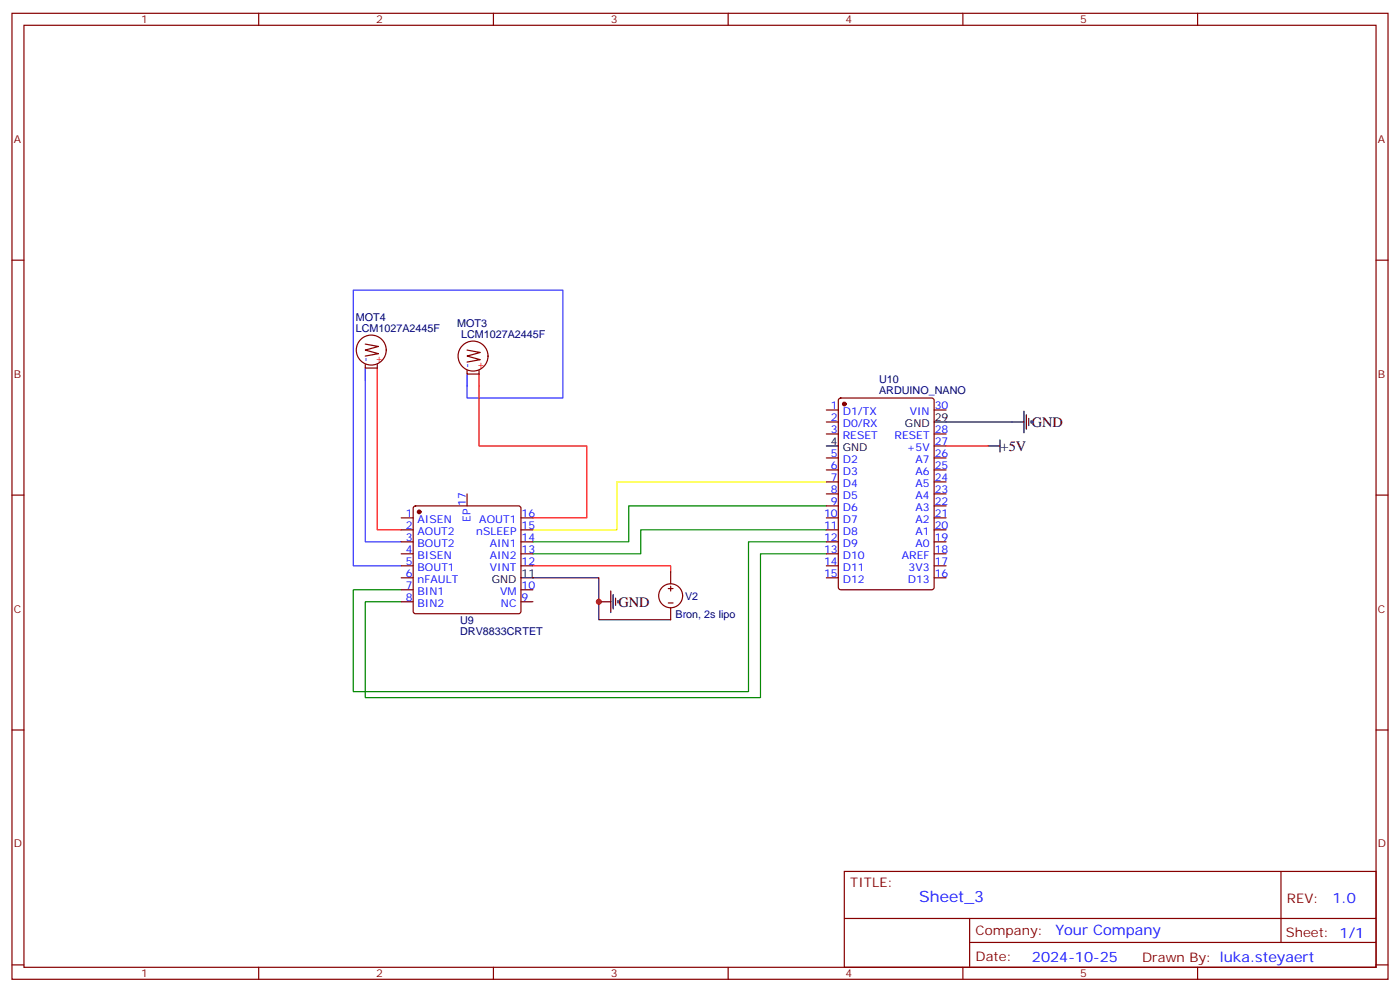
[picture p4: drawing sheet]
<svg xmlns="http://www.w3.org/2000/svg" width="412mm" height="292mm" viewBox="0 0 412 292" stroke-linecap="round" stroke-linejoin="round" font-family="sans-serif">
<g fill="none" stroke="#870000" stroke-width=".35">
<path d="M3.5 3.9h405.4v284.4h-405.4zM7.1 7.4h398.2v277.3h-398.2zM76.2 3.9v3.5M145.3 3.9v3.5M214.5 3.9v3.5M283.6 3.9v3.5M352.8 3.9v3.5M3.5 76.6h3.6M405.3 76.6h3.6M107.6 107.3v1h3.5v-1M107.6 101.3l3.9 .7-3.9 1 3.9 1.1-3.9 .7M137.6 109v1.1h3.5v-1.1"/>
<path d="M137.6 103l3.9 .8-3.9 1 3.9 1.1-3.9 .7M247.2 117.4l.4-.2h26.9l.6 .4 .1 55.3-.5 .6-27.1 .1-.6-.5-.1-55.2zM243.4 120.7h3.5M243.4 124.2h3.5M243.4 127.7h3.5M243.4 134.8h3.5M243.4 138.3h3.5M275.2 120.7h3.5M275.2 127.7h3.5M275.2 134.8h3.5M275.2 138.3h3.5M275.2 131.3h3.5"/>
<path d="M3.5 145.7h3.6M118.2 152.4h3.5M118.2 156h3.5M118.2 159.5h3.5M121.9 149.1l.5-.2h30.4l.5 .2 .2 .5v30.4l-.3 .5-.4 .2h-30.4l-.5-.3-.2-.4v-30.4zM137.6 145.4v3.5M153.5 152.4h3.5M153.5 156h3.5M153.5 159.5h3.5M243.4 152.4h3.5M243.4 156h3.5M243.4 159.5h3.5"/>
<path d="M243.4 141.9h3.5M243.4 145.4h3.5M243.4 148.9h3.5M275.2 152.4h3.5M275.2 156h3.5M275.2 159.5h3.5M275.2 141.9h3.5M275.2 145.4h3.5M275.2 148.9h3.5M405.3 145.7h3.6M118.2 163h3.5M118.2 166.5h3.5"/>
<path d="M118.2 170.1h3.5M118.2 173.6h3.5M118.2 177.1h3.5M153.5 163h3.5M153.5 166.5h3.5M153.5 173.6h3.5M153.5 177.1h3.5M196.8 173.2h1.5M196.8 177.5h1.5M197.6 168.3v3.5M197.6 172.5v1.5M197.6 178.9v3.5"/>
<path d="M243.4 163h3.5M243.4 166.5h3.5M243.4 170.1h3.5M275.2 163h3.5M275.2 166.5h3.5M275.2 170.1h3.5M3.5 214.9h3.6M405.3 214.9h3.6M248.7 256.5h156.6v28.2h-156.6zM377.3 256.5v20.9M248.7 270.4h156.5M285.6 277.4h119.6"/>
<path d="M285.6 270.4v14.1M3.5 284h3.6M76.2 284.7v3.6M145.3 284.7v3.6M214.5 284.7v3.6M283.6 284.7v3.6M352.8 284.7v3.6M405.3 284h3.6"/>
<circle cx="109.4" cy="103" r="4.4"/>
<circle cx="139.3" cy="104.8" r="4.4"/>
<circle cx="197.6" cy="175.4" r="3.5"/>
</g>
<path d="M111.1 108.3v47.7h7.1M141.1 110.1v21.2h31.8v21.1h-15.9M278.7 131.3h12.3M157 166.5h40.6v1.8" fill="none" stroke="#f00" stroke-width=".35"/>
<path d="M243.4 156h-54.7v7h-31.7M243.4 148.9h-58.2v10.6h-28.2M243.4 159.5h-22.9v44.1h-116.4v-30h14.1M243.4 163h-19.4v42.4h-116.4v-28.3h10.6" fill="none" stroke="#008700" stroke-width=".35"/>
<path d="M243.4 141.9h-61.7v14.1h-24.7" fill="none" stroke="#ff0" stroke-width=".35"/>
<path d="M107.6 111.9v47.6h10.6" fill="none" stroke="#60f" stroke-width=".35"/>
<path d="M137.6 113.6v3.6h28.2v-31.8h-61.7v81.1h14.1" fill="none" stroke="#33f" stroke-width=".35"/>
<g fill="none" stroke="#000" stroke-width=".35">
<path d="M243.4 131.3h3.5M275.2 124.2h26.4M291 131.3h3.6M294.6 129.5v3.5M301.6 121v6.4M302.3 122.1v4.2M303 123.2v2.1M303.7 123.9v.7M153.5 170.1h22.9v12.3h21.2M176.4 177.1h3.5M179.9 174v6.3M180.6 175v4.2"/>
<path d="M181.3 176.1v2.1M182 176.8v.7"/>
</g>
<path d="M107.6 108.3v3.6M137.6 110.1v3.5" fill="none" stroke="#00f" stroke-width=".35"/>
<g fill="#870000" stroke="#870000" stroke-width=".35">
<circle cx="123.5" cy="150.7" r=".53"/>
<circle cx="248.7" cy="118.9" r=".53"/>
</g>
<circle cx="176.4" cy="177.1" r=".88" fill="#c00"/>
<text font-size="4.6" fill="#00f" x="270.8" y="265.5">Sheet_3</text>
<g font-size="4.2">
<text x="303.9" y="125.6">GND</text>
<text x="294.7" y="132.7">+5V</text>
<text x="182.2" y="178.5">GND</text>
</g>
<g font-size="4.2" fill="#00f">
<text x="392.5" y="265.8">1.0</text>
<text x="310.9" y="275.3">Your Company</text>
<text x="304" y="283.1">2024-10-25</text>
</g>
<g font-size="3.9" fill="#800">
<text x="250.5" y="261.1">TITLE:</text>
<text x="379.1" y="265.8">REV:</text>
<text x="287.4" y="275.3">Company:</text>
<text x="378.7" y="275.9">Sheet: 1/1</text>
<text x="287.4" y="283">Date:</text>
<text x="336.4" y="283.1">Drawn By: luka.steyaert</text>
</g>
<g font-size="3.2" fill="#800">
<text x="41.6" y="6.9">1</text>
<text x="110.8" y="6.9">2</text>
<text x="179.9" y="6.9">3</text>
<text x="249.1" y="6.9">4</text>
<text x="318.2" y="6.9">5</text>
<text x="4.1" y="42">A</text>
<text x="405.9" y="42">A</text>
<text x="4.1" y="111.2">B</text>
<text x="405.9" y="111.2">B</text>
<text x="4.1" y="180.3">C</text>
<text x="405.9" y="180.3">C</text>
<text x="4.1" y="249.4">D</text>
<text x="405.9" y="249.4">D</text>
<text x="41.6" y="287.7">1</text>
<text x="110.8" y="287.7">2</text>
<text x="179.9" y="287.7">3</text>
<text x="249.1" y="287.7">4</text>
<text x="318.2" y="287.7">5</text>
</g>
<g font-size="3.2" fill="#000080">
<text x="104.8" y="94.5">MOT4</text>
<text x="104.8" y="97.6">LCM1027A2445F</text>
<text x="134.7" y="96.3">MOT3</text>
<text x="135.8" y="99.5">LCM1027A2445F</text>
<text x="259" y="112.9">U10</text>
<text x="259" y="115.9">ARDUINO_NANO</text>
<text x="201.8" y="176.6">V2</text>
<text x="135.5" y="183.6">U9</text>
<text x="199" y="181.8">Bron, 2s lipo</text>
<text x="135.5" y="186.8">DRV8833CRTET</text>
</g>
<g font-size="3.2" fill="#00f">
<text x="108.7" y="106.7" transform="rotate(-90 108.7 106.7)">-</text>
<text x="138.6" y="108.4" transform="rotate(-90 138.6 108.4)">-</text>
<text x="244.8" y="120.3">1</text>
<text x="244.8" y="123.9">2</text>
<text x="248.2" y="122.1">D1/TX</text>
<text x="248.2" y="125.6">D0/RX</text>
<text x="268" y="122.1">VIN</text>
<text x="275.3" y="120.3">30</text>
<text x="244.8" y="127.4">3</text>
<text x="248.2" y="129.2">RESET</text>
<text x="263.5" y="129.2">RESET</text>
<text x="275.3" y="130.9">27</text>
<text x="275.3" y="127.4">28</text>
<text x="244.8" y="134.4">5</text>
<text x="244.8" y="138">6</text>
<text x="248.2" y="136.2">D2</text>
<text x="267.1" y="132.7">+5V</text>
<text x="269.7" y="136.2">A7</text>
<text x="275.3" y="138">25</text>
<text x="275.3" y="134.4">26</text>
<text x="244.8" y="141.5">7</text>
<text x="248.2" y="139.7">D3</text>
<text x="248.2" y="143.3">D4</text>
<text x="269.7" y="143.3">A5</text>
<text x="269.7" y="139.7">A6</text>
<text x="275.3" y="141.5">24</text>
<text x="137.2" y="148.9" transform="rotate(-90 137.2 148.9)">17</text>
<text x="244.8" y="145">8</text>
<text x="244.8" y="148.6">9</text>
<text x="248.2" y="146.8">D5</text>
<text x="269.7" y="146.8">A4</text>
<text x="275.3" y="148.6">22</text>
<text x="275.3" y="145">23</text>
<text x="119.5" y="152.1">1</text>
<text x="119.5" y="155.6">2</text>
<text x="123" y="153.8">AISEN</text>
<text x="138.6" y="153.5" transform="rotate(-90 138.6 153.5)">EP</text>
<text x="141.2" y="153.8">AOUT1</text>
<text x="153.6" y="155.6">15</text>
<text x="153.6" y="152.1">16</text>
<text x="242.7" y="152.1">10</text>
<text x="242.7" y="155.6">11</text>
<text x="248.2" y="150.3">D6</text>
<text x="248.2" y="153.8">D7</text>
<text x="269.7" y="153.8">A2</text>
<text x="269.7" y="150.3">A3</text>
<text x="275.3" y="155.6">20</text>
<text x="275.3" y="152.1">21</text>
<text x="119.5" y="159.1">3</text>
<text x="123" y="157.4">AOUT2</text>
<text x="123" y="160.9">BOUT2</text>
<text x="140.3" y="157.4">nSLEEP</text>
<text x="144.3" y="160.9">AIN1</text>
<text x="153.6" y="159.1">14</text>
<text x="242.7" y="159.1">12</text>
<text x="248.2" y="157.4">D8</text>
<text x="248.2" y="160.9">D9</text>
<text x="269.7" y="160.9">A0</text>
<text x="269.7" y="157.4">A1</text>
<text x="275.3" y="159.1">19</text>
<text x="119.5" y="162.7">4</text>
<text x="119.5" y="166.2">5</text>
<text x="123" y="164.4">BISEN</text>
<text x="123" y="168">BOUT1</text>
<text x="144.3" y="164.4">AIN2</text>
<text x="144.3" y="168">VINT</text>
<text x="153.6" y="166.2">12</text>
<text x="153.6" y="162.7">13</text>
<text x="242.7" y="162.7">13</text>
<text x="242.7" y="166.2">14</text>
<text x="248.2" y="164.4">D10</text>
<text x="248.2" y="168">D11</text>
<text x="265.7" y="164.4">AREF</text>
<text x="267.7" y="168">3V3</text>
<text x="275.3" y="166.2">17</text>
<text x="275.3" y="162.7">18</text>
<text x="119.5" y="169.7">6</text>
<text x="119.5" y="173.2">7</text>
<text x="123" y="171.5">nFAULT</text>
<text x="153.6" y="173.2">10</text>
<text x="242.7" y="169.7">15</text>
<text x="248.2" y="171.5">D12</text>
<text x="267.4" y="171.5">D13</text>
<text x="275.3" y="169.7">16</text>
<text x="119.5" y="176.8">8</text>
<text x="123" y="175">BIN1</text>
<text x="123" y="178.5">BIN2</text>
<text x="147.3" y="175">VM</text>
<text x="147.6" y="178.5">NC</text>
<text x="153.6" y="176.8">9</text>
</g>
<g font-size="3.2" fill="#f00">
<text x="112.5" y="107" transform="rotate(-90 112.5 107)">+</text>
<text x="142.5" y="108.8" transform="rotate(-90 142.5 108.8)">+</text>
</g>
<g font-size="3.2">
<text x="266.6" y="125.6">GND</text>
<text x="275.3" y="123.9">29</text>
<text x="244.8" y="130.9">4</text>
<text x="248.2" y="132.7">GND</text>
<text x="144.9" y="171.5">GND</text>
<text x="153.6" y="169.7">11</text>
</g>
</svg>
